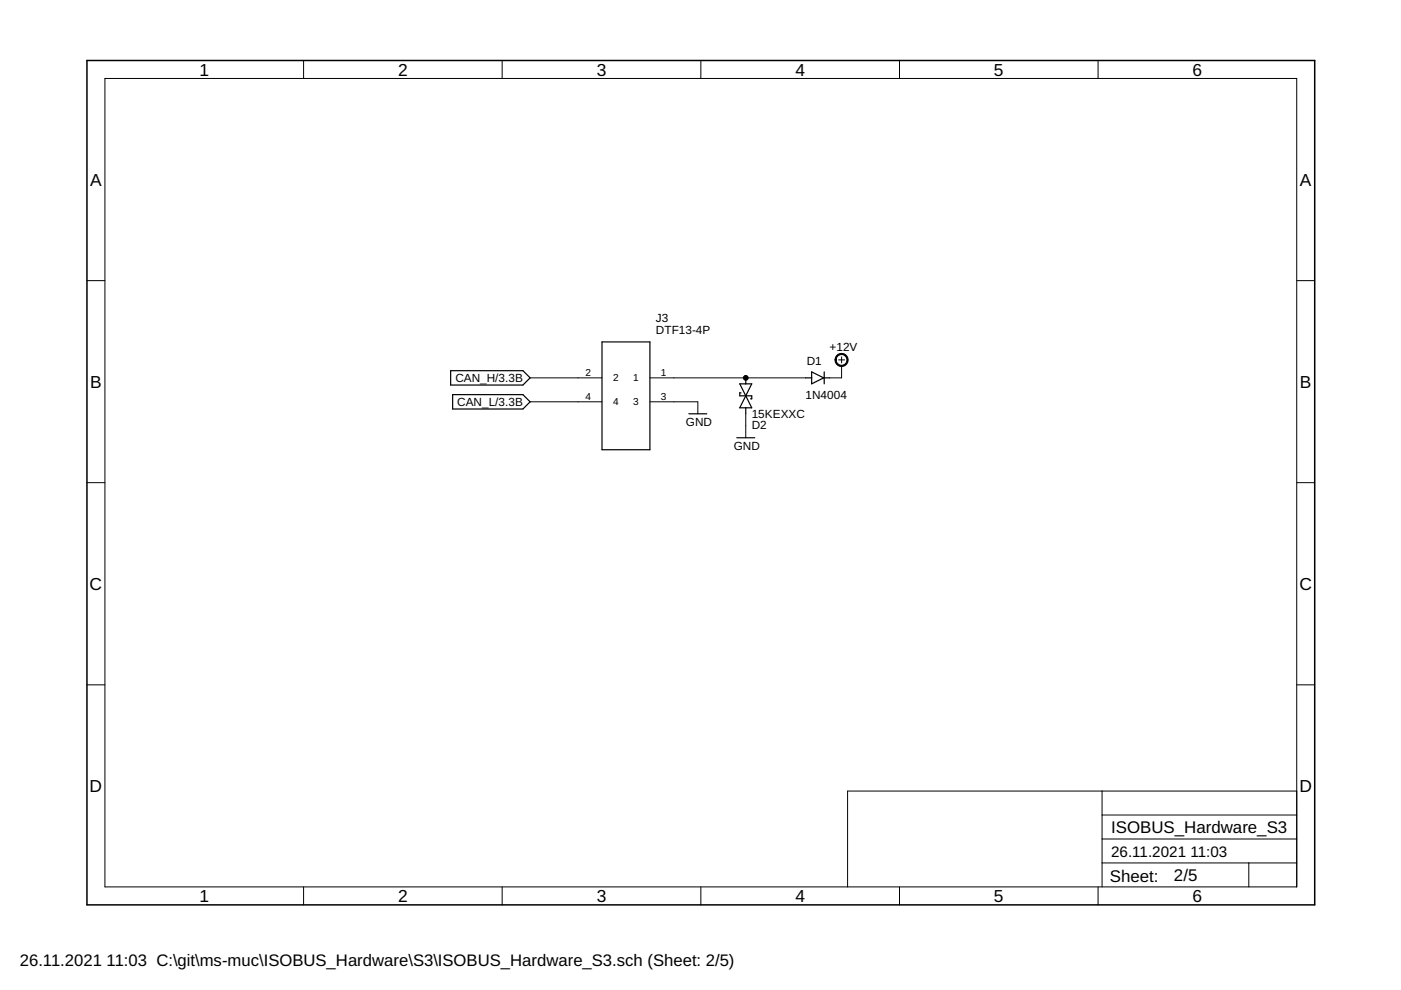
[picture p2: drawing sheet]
<svg xmlns="http://www.w3.org/2000/svg" width="297mm" height="210mm" viewBox="0 0 297 210" stroke-linecap="round" stroke-linejoin="round" font-family="sans-serif">
<g fill="none" stroke="#000" stroke-width=".25">
<path d="M95.5 78.6h15.4l1.5 1.5-1.5 1.5h-15.4zM127.6 72.5h10.2v22.9h-10.2zM172.1 78.8l2.5 1.3-2.5 1.3zM174.8 78.8v2.6M96 83.7h14.9l1.5 1.5-1.5 1.5h-14.9zM146 87.7h3.9M156.2 92.8h3.8M156.8 81.4l2.6 5.1h-2.6l2.6-5.1zM157.1 83.3h-.3v.6h2.6v.7h-.3M158.1 80.1v1.3M158.1 86.5v1.2M170.8 80.1h1.3"/>
<path d="M174.6 80.1h1.3"/>
</g>
<g fill="none" stroke="#000" stroke-width=".21">
<path d="M22.2 16.6h252.7v171.4h-252.7zM64.4 12.8v3.8M106.5 12.8v3.8M148.6 12.8v3.8M190.7 12.8v3.8M232.8 12.8v3.8M18.4 59.5h3.8M274.9 59.5h3.8M177.8 76.3h1.3M178.4 77.6v2.5h-2.5M178.4 75.7v1.2M112.4 80.1h15.2"/>
<path d="M112.4 85.2h15.2M137.8 80.1h33M137.8 85.2h10.2v2.5M158.1 87.7v5.1M18.4 102.3h3.8M274.9 102.3h3.8M18.4 145.2h3.8M274.9 145.2h3.8M233.7 167.7v20.3M233.7 177.9h41.2M233.7 172.8h41.2M274.9 167.7h-95.2v20.3"/>
<path d="M64.4 188v3.9M106.5 188v3.9M148.6 188v3.9M190.7 188v3.9M232.8 188v3.9M233.7 183h41.2M264.8 183v5"/>
</g>
<path d="M18.4 12.8h260.3v179.1h-260.3z" fill="none" stroke="#000" stroke-width=".32"/>
<g fill="#000" stroke="#000" stroke-width=".21">
<path d="M177.4 75.4a1.4 1.4 0 0 1 2.2 .2 1.4 1.4 0 0 1-.8 2.1 1.4 1.4 0 0 1-1.8-1.4h.3a1.14 1.14 0 0 1 1.7-.9 1.14 1.14 0 0 1 .1 1.9 1.14 1.14 0 0 1-1.8-.7v-.3h-.3z" fill-rule="evenodd"/>
<circle cx="158.1" cy="80.1" r=".51"/>
</g>
<g font-size="3.7">
<text x="42.3" y="16">1</text>
<text x="84.4" y="16">2</text>
<text x="126.5" y="16">3</text>
<text x="168.6" y="16">4</text>
<text x="210.7" y="16">5</text>
<text x="252.9" y="16">6</text>
<text x="19.1" y="39.4">A</text>
<text x="275.6" y="39.4">A</text>
<text x="19.1" y="82.2">B</text>
<text x="275.6" y="82.2">B</text>
<text x="19" y="125.1">C</text>
<text x="275.5" y="125.1">C</text>
<text x="19" y="167.9">D</text>
<text x="275.5" y="167.9">D</text>
<text x="42.3" y="191.2">1</text>
<text x="84.4" y="191.2">2</text>
<text x="126.5" y="191.2">3</text>
<text x="168.6" y="191.2">4</text>
<text x="210.7" y="191.2">5</text>
<text x="252.9" y="191.2">6</text>
</g>
<g font-size="3.6">
<text x="235.6" y="176.6">ISOBUS_Hardware_S3</text>
<text x="235.3" y="186.9">Sheet:</text>
<text x="248.9" y="186.8">2/5</text>
</g>
<g font-size="3.5">
<text x="4.2" y="204.7">26.11.2021</text>
<text x="22.6" y="204.7">11:03 C:\git\ms-muc\ISOBUS_Hardware\S3\ISOBUS_Hardware_S3.sch (Sheet: 2/5)</text>
</g>
<g font-size="3.2">
<text x="235.6" y="181.7">26.11.2021</text>
<text x="252.4" y="181.7">11:03</text>
</g>
<g font-size="2.5">
<text x="139.1" y="70.9">DTF13-4P</text>
<text x="139.1" y="68.3">J3</text>
<text x="171" y="77.5">D1</text>
<text x="175.9" y="74.4">+12V</text>
<text x="96.5" y="81">CAN_H/3.3B</text>
<text x="96.9" y="86.1">CAN_L/3.3B</text>
<text x="159.4" y="88.6">15KEXXC</text>
<text x="170.8" y="84.6">1N4004</text>
<text x="145.4" y="90.3">GND</text>
<text x="155.6" y="95.4">GND</text>
<text x="159.4" y="90.9">D2</text>
</g>
<g font-size="2.1">
<text x="124.1" y="79.8">2</text>
<text x="130" y="80.9">2</text>
<text x="134.3" y="80.9">1</text>
<text x="140.1" y="79.8">1</text>
<text x="124.1" y="84.8">4</text>
<text x="130" y="86">4</text>
<text x="134.3" y="86">3</text>
<text x="140.1" y="84.8">3</text>
</g>
</svg>
